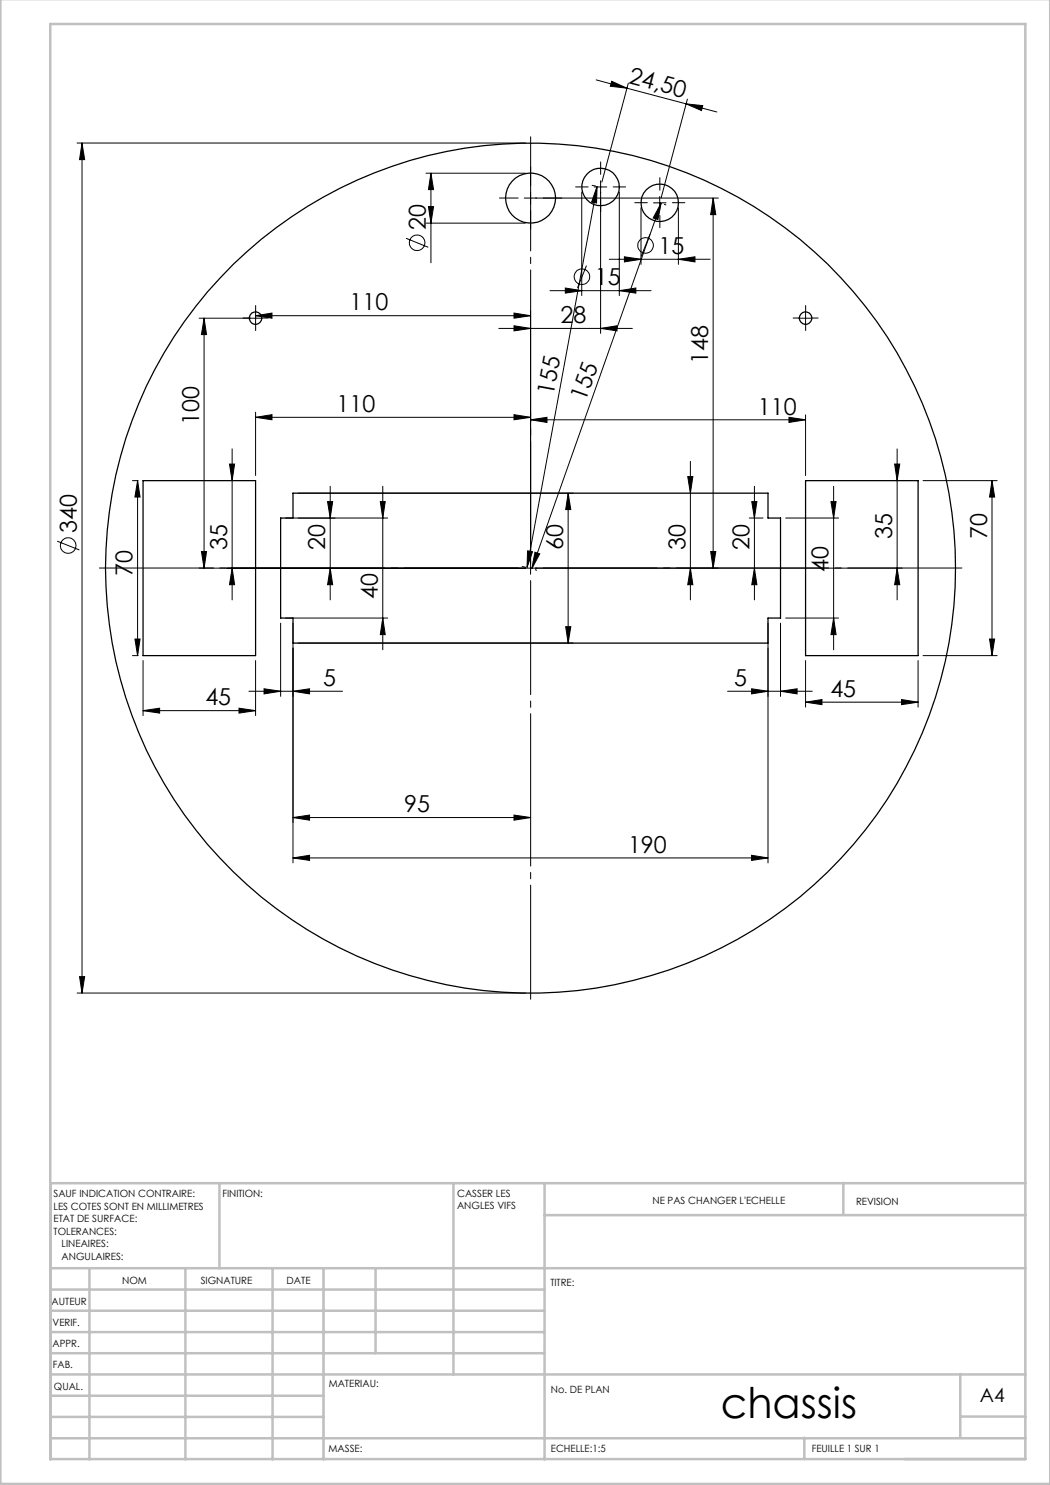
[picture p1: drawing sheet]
<svg xmlns="http://www.w3.org/2000/svg" width="210mm" height="297mm" viewBox="0 0 210 297" stroke-linecap="round" stroke-linejoin="round" font-family="sans-serif">
<g fill="none" stroke="#000" stroke-width=".2">
<path d="M119.2 16l6.2 1.6M122.3 16.3l3.1 1.3-3.3-.4zM125.4 17.6l18 4.8M125.7 16.6l-5.3 19.8M137.5 19.8l-5.3 19.8M15.4 28.6h89.7M16.4 28.6v170M16.4 28.6l.5 3.3h-1zM85.2 34.6h19.9M86.2 34.6v18M86.2 34.6l.5 3.3h-1zM104.8 39.6h38.9"/>
<path d="M106.1 38.4v2.5M116.3 38.4v20.7M118.4 37.1l.7 .1M118.9 37.4h2.5M119.4 37.3l-.1 3.3-1-.2zM119.4 37.3l-14 76.2M120.1 36.2v30.5M123.9 38.4v20.7M131.9 39.3v2.5M137.2 20.8l3.3 .3-.2 1zM142.6 39.6l.6 3.3h-1.1zM142.6 39.6v74"/>
<path d="M81.2 47.7l4.5 1.8M85.2 44.6h19.9M85.7 41.3h1l-.5 3.3zM110 58.1h20.2M113.1 57.6l3.2 .5-3.2 .5zM117.3 53.1l-1.8 4.5M121.8 51.9h20.2M123.9 58.1l3.3-.5v1zM124.9 51.4l3.3 .5-3.3 .5zM128.2 41.6v11.3M130 46.8l-1.8 4.5M130.7 40.6h2.5"/>
<path d="M132.2 40.6l-.6 3.3-1-.3zM132.2 40.6l-25.8 73.1M132.9 40.9l.3 .1M135.7 51.9l3.3-.5v1zM135.7 41.6v11.3M39.8 63.6h12.6M40.8 63.6v50M40.8 63.6l.5 3.3h-1zM51.1 63.1l3.3-.5v1zM51.1 62.1v2.8M51.1 63.1h55M99.8 65.7h26.7"/>
<path d="M102.8 65.2l3.3 .5-3.3 .5zM102.8 62.6l3.3 .5-3.3 .5zM106.1 62.1v52.8M120.1 65.7l3.3-.5v1zM159.8 63.6h2.5M161.1 62.4v2.5M26.5 96.1h1.1M27.5 96.1l.5 3.3h-1zM27.5 96.1v35M45.9 92.8h1l-.5 3.3zM46.4 89.8v30.2M51.1 83.5l3.3-.6v1.1z"/>
<path d="M51.1 82.4v12.7M51.1 83.5h55M59.6 98.6h55.1M66 97.3v22.7M76.6 97.3v32.7M102.8 82.9l3.3 .6-3.3 .5zM106.1 84l3.3-.5v1zM106.1 84h55M113.6 98.6l.6 3.3h-1.1zM113.6 98.6v30M137.5 95.3h1.1l-.5 3.3zM138.1 92.3v27.7"/>
<path d="M150.9 97.3v22.7M157.8 83.5l3.3 .5-3.3 .5zM161.1 83v12.1M166.7 97.3v32.7M178.9 92.8h1.1l-.6 3.3zM179.4 89.8v30.2M184.6 96.1h14.8M198.4 96.1l.5 3.3h-1zM198.4 96.1v35M11.4 108.2l4.5 1.8M39.8 113.6h140.6M40.3 110.3h1l-.5 3.3z"/>
<path d="M46.4 113.6l.5 3.3h-1zM57.1 103.6h20.4M65.5 100.3h1l-.5 3.3zM66 113.6l.5 3.3h-1zM76.1 100.3h.9l-.4 3.3zM104.4 113.3l.7 .1M105.5 110.2l1 .1-1.1 3.2zM107 110.5l.9 .3-1.5 2.9zM107.1 113.9l.2 .1M138.1 113.6l.5 3.3h-1.1zM142.1 110.3h1.1l-.6 3.3zM149.9 103.6h2.7"/>
<path d="M150.4 100.3h1l-.5 3.3zM150.9 113.6l.5 3.3h-1zM157.1 103.6h10.6M166.2 100.3h1l-.5 3.3zM179.4 113.6l.6 3.3h-1.1zM26.5 131.1h1.1M27 127.8h1l-.5 3.3zM28.6 132.1v11M49.8 138.3h18.7M51.1 132.1v11M52.8 137.8l3.3 .5-3.3 .5zM56.1 124.6v14.7"/>
<path d="M57.1 123.6h20.4M58.6 138.3l3.3-.5v1zM58.6 124.6v48M59.6 128.6h55.1M76.6 123.6l.4 3.3h-.9zM113.1 125.3h1.1l-.6 3.3zM145.5 138.3h17M150.3 137.8l3.3 .5-3.3 .5zM153.6 124.6v48M156.1 138.3l3.3-.5v1zM156.1 124.6v14.7M157.1 123.6h10.6"/>
<path d="M161.1 132.1v9.3M166.7 123.6l.5 3.3h-1zM180.3 139.9l3.3 .5-3.3 .5zM183.6 132.1v9.3M184.6 131.1h14.8M197.9 127.8h1l-.5 3.3zM28.6 142.1l3.3-.5v1zM28.6 142.1h22.5M47.8 141.6l3.3 .5-3.3 .5zM161.1 140.4l3.3-.5v1zM161.1 140.4h22.5M58.6 171.6l3.3-.5v1z"/>
<path d="M58.6 163.5l3.3-.5v1zM58.6 171.6h95M58.6 163.5h47.5M102.8 163l3.3 .5-3.3 .5zM150.3 171.1l3.3 .5-3.3 .5zM15.4 198.6h89.7M15.9 195.3h1l-.5 3.3z"/>
<circle cx="83.4" cy="48.5" r="1.55"/>
<circle cx="116.4" cy="55.3" r="1.55"/>
<circle cx="129.1" cy="49.1" r="1.56"/>
<circle cx="13.6" cy="109.1" r="1.56"/>
</g>
<path d="M103.6 113.6h-83.7M106.1 111.1v-83.7M106.1 116.1v83.8M108.6 113.6h83.8" fill="none" stroke="#000" stroke-width=".2" stroke-dasharray="30.5 1.3 1.3 1.3" stroke-dashoffset="7.7"/>
<g fill="none" stroke="#000" stroke-width=".2" stroke-dasharray="30.5 1.3 1.3 1.3">
<path d="M103.6 39.6h-3.7M106.1 37.1v-3.7M108.6 39.6h3.8M117.6 37.4h-2.5M120.1 34.9v-2.5M120.1 39.9v2.5M122.6 37.4h2.5M132 38v-2.5M106.1 42.1v3.8M129.5 40.5h-2.5M132 43v2.5M134.5 40.5h2.5"/>
<path d="M49.9 63.6h-1.3M51.1 62.4v-1.3M51.1 64.9v1.2M52.4 63.6h1.2M159.9 63.6h-1.3M161.1 62.4v-1.3M161.1 64.9v1.2M162.4 63.6h1.2"/>
</g>
<g fill="none" stroke="#c0c0c0" stroke-width=".5">
<path d="M.1 -.1v296.9h209.9v-296.9M10.1 4.8h195v287h-195zM43.9 236.6v17M90.7 236.6v38.3M108.9 236.6v55.3M168.7 236.6v6.3M205.1 236.6h-195v55.3M10.1 253.6h195M10.1 257.9h98.8M17.9 253.6v38.3M37.1 253.6v38.3M54.5 253.6v38.3"/>
<path d="M64.7 253.6v38.3M75.1 253.6v17M108.9 243h96.2M10.1 270.6h98.8M10.1 266.4h98.8M10.1 262.1h98.8M10.1 279.1h54.6M10.1 274.9h195M192.1 274.8v12.7M10.1 287.7h195M10.1 283.4h54.6M160.9 287.5v4.3"/>
<path d="M192.1 283.3h13"/>
</g>
<g fill="#000">
<path d="M119.4 37.3l-.1 3.3-1-.2zM105.5 110.2l1 .1-1.1 3.2z"/>
<path d="M137.2 20.8l3.3 .3-.2 1zM122.3 16.3l3.1 1.3-3.3-.4z"/>
<path d="M142.6 39.6l.6 3.3h-1.1zM142.1 110.3h1.1l-.6 3.3zM27.5 96.1l.5 3.3h-1zM27 127.8h1l-.5 3.3zM198.4 96.1l.5 3.3h-1zM197.9 127.8h1l-.5 3.3zM113.6 98.6l.6 3.3h-1.1zM113.1 125.3h1.1l-.6 3.3zM137.5 95.3h1.1l-.5 3.3zM138.1 113.6l.5 3.3h-1.1zM166.2 100.3h1l-.5 3.3zM166.7 123.6l.5 3.3h-1zM150.4 100.3h1l-.5 3.3zM150.9 113.6l.5 3.3h-1z"/>
<path d="M132.2 40.6l-.6 3.3-1-.3zM107 110.5l.9 .3-1.5 2.9z"/>
<path d="M102.8 82.9l3.3 .6-3.3 .5zM51.1 83.5l3.3-.6v1.1zM157.8 83.5l3.3 .5-3.3 .5zM106.1 84l3.3-.5v1zM120.1 65.7l3.3-.5v1zM102.8 65.2l3.3 .5-3.3 .5z"/>
<path d="M65.5 100.3h1l-.5 3.3zM66 113.6l.5 3.3h-1z"/>
<path d="M58.6 138.3l3.3-.5v1zM52.8 137.8l3.3 .5-3.3 .5z"/>
<path d="M76.6 123.6l.4 3.3h-.9zM76.1 100.3h.9l-.4 3.3z"/>
<path d="M150.3 137.8l3.3 .5-3.3 .5zM156.1 138.3l3.3-.5v1z"/>
<path d="M28.6 142.1l3.3-.5v1zM47.8 141.6l3.3 .5-3.3 .5zM51.1 63.1l3.3-.5v1zM102.8 62.6l3.3 .5-3.3 .5zM113.1 57.6l3.2 .5-3.2 .5zM123.9 58.1l3.3-.5v1zM124.9 51.4l3.3 .5-3.3 .5zM135.7 51.9l3.3-.5v1z"/>
<path d="M161.1 140.4l3.3-.5v1zM180.3 139.9l3.3 .5-3.3 .5z"/>
<path d="M58.6 171.6l3.3-.5v1zM150.3 171.1l3.3 .5-3.3 .5z"/>
<path d="M58.6 163.5l3.3-.5v1zM102.8 163l3.3 .5-3.3 .5z"/>
<path d="M15.9 195.3h1l-.5 3.3zM16.4 28.6l.5 3.3h-1zM85.7 41.3h1l-.5 3.3zM86.2 34.6l.5 3.3h-1zM46.4 113.6l.5 3.3h-1zM45.9 92.8h1l-.5 3.3zM179.4 113.6l.6 3.3h-1.1zM178.9 92.8h1.1l-.6 3.3zM40.3 110.3h1l-.5 3.3zM40.8 63.6l.5 3.3h-1z"/>
</g>
<g fill="none" stroke="#000" stroke-width=".25">
<path d="M28.6 96.1h22.5v35h-22.5zM58.6 98.6h95v5h2.5v20h-2.5v5h-95v-5h-2.5v-20h2.5zM161.1 96.1h22.5v35h-22.5z"/>
<circle cx="106.1" cy="39.6" r="5"/>
<circle cx="120.1" cy="37.4" r="3.8"/>
<circle cx="131.9" cy="40.6" r="3.7"/>
<circle cx="51.1" cy="63.6" r="1.25"/>
<circle cx="161.1" cy="63.6" r="1.25"/>
<circle cx="106.1" cy="113.6" r="85"/>
</g>
<text font-size="8.5" x="144.1" y="283.5">chassis</text>
<g font-size="4.7">
<text x="125.6" y="16.6" transform="rotate(15 125.6 16.6)">24,50</text>
<text x="85.1" y="46" transform="rotate(-90 85.1 46)">20</text>
<text x="131.7" y="50.8">15</text>
<text x="119" y="57">15</text>
<text x="69.9" y="62.1">110</text>
<text x="112.1" y="64.6">28</text>
<text x="141.6" y="72.8" transform="rotate(-90 141.6 72.8)">148</text>
<text x="67.3" y="82.4">110</text>
<text x="110.7" y="79.1" transform="rotate(-80 110.7 79.1)">155</text>
<text x="117.1" y="80.4" transform="rotate(-71 117.1 80.4)">155</text>
<text x="151.6" y="82.9">110</text>
<text x="39.8" y="85.1" transform="rotate(-90 39.8 85.1)">100</text>
<text x="15.4" y="106.5" transform="rotate(-90 15.4 106.5)">340</text>
<text x="178.4" y="107.9" transform="rotate(-90 178.4 107.9)">35</text>
<text x="197.4" y="107.9" transform="rotate(-90 197.4 107.9)">70</text>
<text x="45.4" y="110" transform="rotate(-90 45.4 110)">35</text>
<text x="65" y="110" transform="rotate(-90 65 110)">20</text>
<text x="112.6" y="110" transform="rotate(-90 112.6 110)">60</text>
<text x="137.1" y="110" transform="rotate(-90 137.1 110)">30</text>
<text x="149.9" y="110" transform="rotate(-90 149.9 110)">20</text>
<text x="26.5" y="115.2" transform="rotate(-90 26.5 115.2)">70</text>
<text x="75.6" y="119.7" transform="rotate(-90 75.6 119.7)">40</text>
<text x="165.7" y="114.3" transform="rotate(-90 165.7 114.3)">40</text>
<text x="64.6" y="137.2">5</text>
<text x="146.8" y="137.2">5</text>
<text x="41.1" y="141.1">45</text>
<text x="166.1" y="139.4">45</text>
<text x="80.8" y="162.5">95</text>
<text x="125.6" y="170.6">190</text>
</g>
<text font-size="3.9" x="196" y="280.4">A4</text>
<g font-size="2">
<text x="10.7" y="239.5">SAUF INDICATION CONTRAIRE:</text>
<text x="44.5" y="239.5">FINITION:</text>
<text x="91.4" y="239.4">CASSER LES</text>
<text x="10.7" y="242">LES COTES SONT EN MILLIMETRES</text>
<text x="10.7" y="244.5">ETAT DE SURFACE:</text>
<text x="91.4" y="241.9">ANGLES VIFS</text>
<text x="130.5" y="240.8">NE PAS CHANGER L'ECHELLE</text>
<text x="171.2" y="241">REVISION</text>
<text x="10.7" y="247">TOLERANCES:</text>
<text x="12.3" y="249.5">LINEAIRES:</text>
<text x="12.3" y="252">ANGULAIRES:</text>
<text x="24.4" y="256.9">NOM</text>
<text x="40.1" y="256.8">SIGNATURE</text>
<text x="57.3" y="256.8">DATE</text>
<text x="110.1" y="257.1">TITRE:</text>
<text x="10.3" y="260.9">AUTEUR</text>
<text x="10.5" y="269.3">APPR.</text>
<text x="10.5" y="265.2">VERIF.</text>
<text x="10.6" y="273.6">FAB.</text>
<text x="10.8" y="278">QUAL.</text>
<text x="65.8" y="277.4">MATERIAU:</text>
<text x="110.2" y="278.5">No. DE PLAN</text>
<text x="65.7" y="290.4">MASSE:</text>
<text x="110.2" y="290.5">ECHELLE:1:5</text>
<text x="162.4" y="290.4">FEUILLE 1 SUR 1</text>
</g>
</svg>
